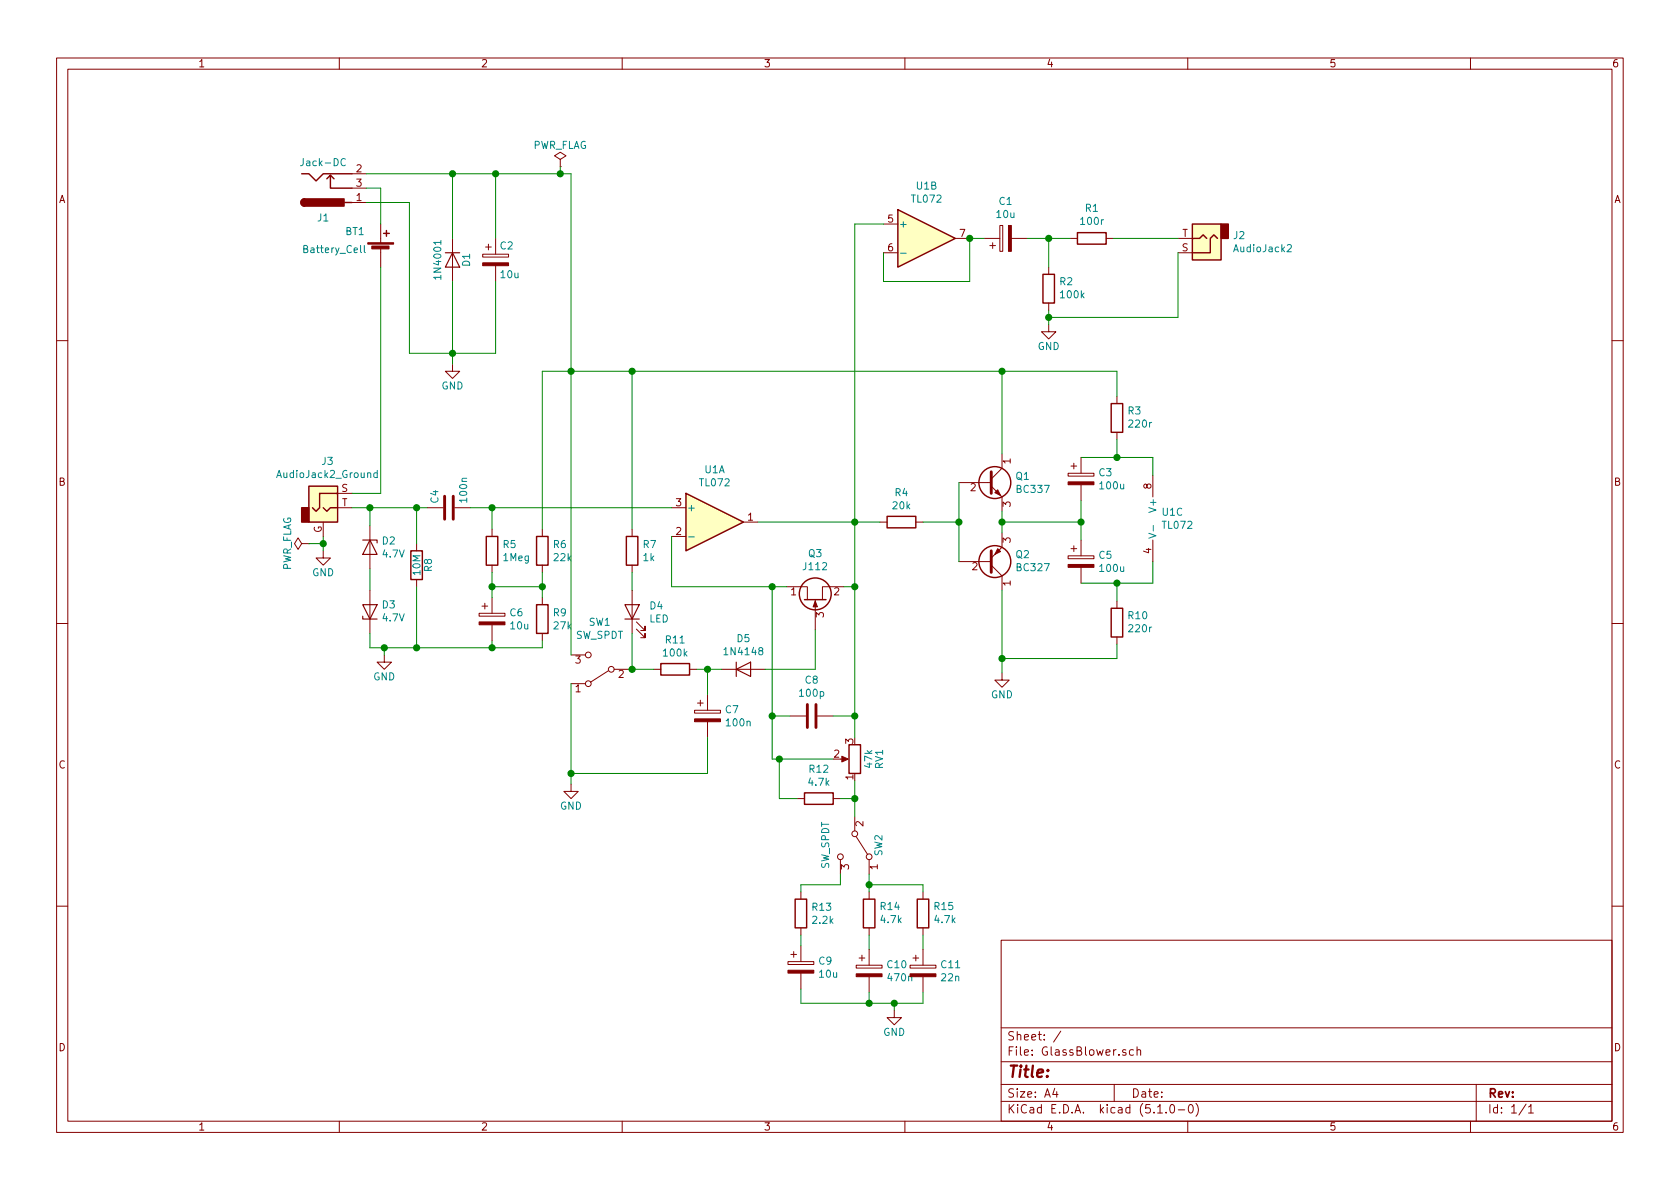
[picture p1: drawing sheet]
EESchema Schematic File Version 4
LIBS:GlassBlower-cache
EELAYER 29 0
EELAYER END
$Descr A4 11693 8268
encoding utf-8
Sheet 1 1
Title ""
Date ""
Rev ""
Comp ""
Comment1 ""
Comment2 ""
Comment3 ""
Comment4 ""
$EndDescr
$Comp
L Switch:SW_SPDT SW2
U 1 1
P 5950 5875
F 0 "SW2" H 5950 6045 50  0000 C CNN
F 1 "SW_SPDT" H 5950 5675 50  0000 C CNN
F 2 "BurstGen:SW_SubMicro_SPST" H 5950 5875 50  0001 C CNN
F 3 "" H 5950 5875 50  0001 C CNN
F 4 "EG2447-ND" H 0   0   50  0001 C CNN "MPN"
	1    5950 5875
	0    1    1    0   
$EndComp
$Comp
L GlassBlower-rescue:Jack-DC-EngineersThumb-rescue J1
U 1 1
P 2250 1300
F 0 "J1" H 2250 1510 50  0000 C CNN
F 1 "Jack-DC" H 2250 1125 50  0000 C CNN
F 2 "Connectors:BARREL_JACK" H 2300 1260 50  0001 C CNN
F 3 "" H 2300 1260 50  0001 C CNN
F 4 "PJ-002B" H 0   0   50  0001 C CNN "MPN"
	1    2250 1300
	1    0    0    1   
$EndComp
$Comp
L Device:Battery_Cell BT1
U 1 1
P 2650 1750
F 0 "BT1" H 2400 1900 50  0000 L CNN
F 1 "Battery_Cell" H 2100 1775 50  0000 L CNN
F 2 "Connector_Wire:SolderWirePad_1x02_P3.81mm_Drill1.2mm" V 2650 1810 50  0001 C CNN
F 3 "" V 2650 1810 50  0001 C CNN
F 4 "36-232-ND" H 0   0   50  0001 C CNN "MPN"
	1    2650 1750
	1    0    0    -1  
$EndComp
$Comp
L Device:D D1
U 1 1
P 3150 1800
F 0 "D1" H 3150 1900 50  0000 C CNN
F 1 "1N4001" H 3150 1700 50  0000 C CNN
F 2 "BurstGen:D_DO-35_SOD27_P7.62mm_Horizontal" H 3150 1800 50  0001 C CNN
F 3 "" H 3150 1800 50  0001 C CNN
F 4 "641-1310-1-ND" H 0   0   50  0001 C CNN "MPN"
	1    3150 1800
	0    1    1    0   
$EndComp
$Comp
L Device:CP C2
U 1 1
P 3450 1800
F 0 "C2" H 3475 1900 50  0000 L CNN
F 1 "10u" H 3475 1700 50  0000 L CNN
F 2 "Capacitor_THT:CP_Radial_D5.0mm_P2.50mm" H 3488 1650 50  0001 C CNN
F 3 "" H 3450 1800 50  0001 C CNN
F 4 "P19549CT-ND" H 0   0   50  0001 C CNN "MPN"
	1    3450 1800
	1    0    0    -1  
$EndComp
Wire Wire Line
	3450 1650 3450 1200
Connection ~ 3450 1200
$Comp
L power:GND #PWR03
U 1 1
P 2250 3825
F 0 "#PWR03" H 2250 3575 50  0001 C CNN
F 1 "GND" H 2250 3675 50  0000 C CNN
F 2 "" H 2250 3825 50  0001 C CNN
F 3 "" H 2250 3825 50  0001 C CNN
	1    2250 3825
	1    0    0    -1  
$EndComp
$Comp
L Device:R R8
U 1 1
P 2900 3925
F 0 "R8" V 2980 3925 50  0000 C CNN
F 1 "10M" V 2900 3925 50  0000 C CNN
F 2 "BurstGen:R_Axial_DIN0207_L6.3mm_D2.5mm_P7.62mm_Horizontal" V 2830 3925 50  0001 C CNN
F 3 "" H 2900 3925 50  0001 C CNN
F 4 "CF14JT10M0CT-ND" H 0   0   50  0001 C CNN "MPN"
	1    2900 3925
	1    0    0    -1  
$EndComp
$Comp
L Device:C C4
U 1 1
P 3125 3525
F 0 "C4" H 3150 3625 50  0000 L CNN
F 1 "100n" H 3150 3425 50  0000 L CNN
F 2 "BurstGen:C_Disc_D5.0mm_W2.5mm_P5.00mm-TC" H 3163 3375 50  0001 C CNN
F 3 "" H 3125 3525 50  0001 C CNN
F 4 "399-5444-1-ND" H 0   0   50  0001 C CNN "MPN"
	1    3125 3525
	0    -1   -1   0   
$EndComp
$Comp
L power:GND #PWR04
U 1 1
P 2675 4550
F 0 "#PWR04" H 2675 4300 50  0001 C CNN
F 1 "GND" H 2675 4400 50  0000 C CNN
F 2 "" H 2675 4550 50  0001 C CNN
F 3 "" H 2675 4550 50  0001 C CNN
	1    2675 4550
	1    0    0    -1  
$EndComp
Wire Wire Line
	2650 1550 2650 1300
Wire Wire Line
	2650 1300 2550 1300
Wire Wire Line
	2550 1400 2850 1400
$Comp
L power:GND #PWR01
U 1 1
P 7300 2250
F 0 "#PWR01" H 7300 2000 50  0001 C CNN
F 1 "GND" H 7300 2100 50  0000 C CNN
F 2 "" H 7300 2250 50  0001 C CNN
F 3 "" H 7300 2250 50  0001 C CNN
	1    7300 2250
	1    0    0    -1  
$EndComp
Wire Wire Line
	2450 3425 2650 3425
Wire Wire Line
	2250 3725 2250 3775
Wire Wire Line
	2900 3525 2900 3775
$Comp
L power:PWR_FLAG #FLG01
U 1 1
P 3900 1150
F 0 "#FLG01" H 3900 1225 50  0001 C CNN
F 1 "PWR_FLAG" H 3900 1300 50  0000 C CNN
F 2 "" H 3900 1150 50  0001 C CNN
F 3 "" H 3900 1150 50  0001 C CNN
	1    3900 1150
	1    0    0    -1  
$EndComp
Wire Wire Line
	3900 1150 3900 1200
$Comp
L power:PWR_FLAG #FLG02
U 1 1
P 2150 3775
F 0 "#FLG02" H 2150 3850 50  0001 C CNN
F 1 "PWR_FLAG" H 2150 3925 50  0000 C CNN
F 2 "" H 2150 3775 50  0001 C CNN
F 3 "" H 2150 3775 50  0001 C CNN
	1    2150 3775
	0    -1   -1   0   
$EndComp
Connection ~ 2250 3775
Wire Wire Line
	2150 3775 2250 3775
Wire Wire Line
	3450 1200 3900 1200
Wire Wire Line
	2250 3775 2250 3825
Wire Wire Line
	3150 1950 3150 2450
Wire Wire Line
	3150 1650 3150 1200
Connection ~ 3150 1200
Wire Wire Line
	3150 1200 3450 1200
$Comp
L Device:R_POT RV1
U 1 1
P 5950 5275
F 0 "RV1" V 5775 5275 50  0000 C CNN
F 1 "47k" V 5850 5275 50  0000 C CNN
F 2 "BurstGen:Potentiometer_PCB_rightangle" H 5950 5275 50  0001 C CNN
F 3 "" H 5950 5275 50  0001 C CNN
	1    5950 5275
	-1   0    0    1   
$EndComp
Wire Wire Line
	7300 2150 7300 2200
$Comp
L Transistor_BJT:BC327 Q2
U 1 1
P 6875 3900
F 0 "Q2" H 7066 3854 50  0000 L CNN
F 1 "BC327" H 7066 3945 50  0000 L CNN
F 2 "Package_TO_SOT_THT:TO-92_HandSolder" H 7075 3825 50  0001 L CIN
F 3 "http://www.onsemi.com/pub_link/Collateral/BC327-D.PDF" H 6875 3900 50  0001 L CNN
F 4 "BC327OS-ND" H 0   0   50  0001 C CNN "MPN"
	1    6875 3900
	1    0    0    1   
$EndComp
Wire Wire Line
	2850 2450 3150 2450
Wire Wire Line
	2850 1400 2850 2450
Wire Wire Line
	3275 3525 3425 3525
Wire Wire Line
	2900 4075 2900 4500
$Comp
L Connector:AudioJack2_Ground J3
U 1 1
P 2250 3525
F 0 "J3" H 2280 3850 50  0000 C CNN
F 1 "AudioJack2_Ground" H 2280 3759 50  0000 C CNN
F 2 "Connector_Wire:SolderWirePad_1x03_P3.81mm_Drill1.2mm" H 2250 3525 50  0001 C CNN
F 3 "~" H 2250 3525 50  0001 C CNN
	1    2250 3525
	1    0    0    -1  
$EndComp
$Comp
L Connector:AudioJack2 J2
U 1 1
P 8400 1650
F 0 "J2" H 8220 1633 50  0000 R CNN
F 1 "AudioJack2" H 8220 1724 50  0000 R CNN
F 2 "Connector_Wire:SolderWirePad_1x02_P3.81mm_Drill1.2mm" H 8400 1650 50  0001 C CNN
F 3 "~" H 8400 1650 50  0001 C CNN
	1    8400 1650
	-1   0    0    1   
$EndComp
$Comp
L Amplifier_Operational:TL072 U1
U 1 1
P 4975 3625
F 0 "U1" H 4975 3992 50  0000 C CNN
F 1 "TL072" H 4975 3901 50  0000 C CNN
F 2 "Package_DIP:DIP-8_W7.62mm_Socket" H 4975 3625 50  0001 C CNN
F 3 "http://www.ti.com/lit/ds/symlink/tl071.pdf" H 4975 3625 50  0001 C CNN
	1    4975 3625
	1    0    0    -1  
$EndComp
$Comp
L Amplifier_Operational:TL072 U1
U 2 1
P 6450 1650
F 0 "U1" H 6450 2017 50  0000 C CNN
F 1 "TL072" H 6450 1926 50  0000 C CNN
F 2 "Package_DIP:DIP-8_W7.62mm_Socket" H 6450 1650 50  0001 C CNN
F 3 "http://www.ti.com/lit/ds/symlink/tl071.pdf" H 6450 1650 50  0001 C CNN
	2    6450 1650
	1    0    0    -1  
$EndComp
$Comp
L Amplifier_Operational:TL072 U1
U 3 1
P 8125 3600
F 0 "U1" H 8083 3646 50  0000 L CNN
F 1 "TL072" H 8083 3555 50  0000 L CNN
F 2 "Package_DIP:DIP-8_W7.62mm_Socket" H 8125 3600 50  0001 C CNN
F 3 "http://www.ti.com/lit/ds/symlink/tl071.pdf" H 8125 3600 50  0001 C CNN
	3    8125 3600
	1    0    0    -1  
$EndComp
$Comp
L Transistor_BJT:BC337 Q1
U 1 1
P 6875 3350
F 0 "Q1" H 7066 3396 50  0000 L CNN
F 1 "BC337" H 7066 3305 50  0000 L CNN
F 2 "Package_TO_SOT_THT:TO-92_HandSolder" H 7075 3275 50  0001 L CIN
F 3 "http://www.nxp.com/documents/data_sheet/BC817_BC817W_BC337.pdf" H 6875 3350 50  0001 L CNN
F 4 "BC33725BU-ND" H 0   0   50  0001 C CNN "MPN"
	1    6875 3350
	1    0    0    -1  
$EndComp
$Comp
L Device:R R5
U 1 1
P 3425 3825
F 0 "R5" H 3495 3871 50  0000 L CNN
F 1 "1Meg" H 3495 3780 50  0000 L CNN
F 2 "BurstGen:R_Axial_DIN0207_L6.3mm_D2.5mm_P7.62mm_Horizontal" V 3355 3825 50  0001 C CNN
F 3 "~" H 3425 3825 50  0001 C CNN
F 4 "1.00MXBK-ND" H 0   0   50  0001 C CNN "MPN"
	1    3425 3825
	1    0    0    -1  
$EndComp
$Comp
L Device:R R6
U 1 1
P 3775 3825
F 0 "R6" H 3845 3871 50  0000 L CNN
F 1 "22k" H 3845 3780 50  0000 L CNN
F 2 "BurstGen:R_Axial_DIN0207_L6.3mm_D2.5mm_P7.62mm_Horizontal" V 3705 3825 50  0001 C CNN
F 3 "~" H 3775 3825 50  0001 C CNN
F 4 "22.1KXBK-ND" H 0   0   50  0001 C CNN "MPN"
	1    3775 3825
	1    0    0    -1  
$EndComp
$Comp
L Device:R R9
U 1 1
P 3775 4300
F 0 "R9" H 3845 4346 50  0000 L CNN
F 1 "27k" H 3845 4255 50  0000 L CNN
F 2 "BurstGen:R_Axial_DIN0207_L6.3mm_D2.5mm_P7.62mm_Horizontal" V 3705 4300 50  0001 C CNN
F 3 "~" H 3775 4300 50  0001 C CNN
F 4 "27.4KXBK-ND" H 0   0   50  0001 C CNN "MPN"
	1    3775 4300
	1    0    0    -1  
$EndComp
$Comp
L Device:CP C6
U 1 1
P 3425 4300
F 0 "C6" H 3543 4346 50  0000 L CNN
F 1 "10u" H 3543 4255 50  0000 L CNN
F 2 "Capacitor_THT:CP_Radial_D5.0mm_P2.50mm" H 3463 4150 50  0001 C CNN
F 3 "~" H 3425 4300 50  0001 C CNN
F 4 "P19549CT-ND" H 0   0   50  0001 C CNN "MPN"
	1    3425 4300
	1    0    0    -1  
$EndComp
$Comp
L GlassBlower-rescue:SW_SPDT-EngineersThumb-rescue SW1
U 1 1
P 4175 4650
F 0 "SW1" H 4175 4325 50  0000 C CNN
F 1 "SW_SPDT" H 4175 4416 50  0000 C CNN
F 2 "Connector_Wire:SolderWirePad_1x03_P3.81mm_Drill1.2mm" H 4175 4650 50  0001 C CNN
F 3 "" H 4175 4650 50  0001 C CNN
F 4 "EG5497-ND" H 0   0   50  0001 C CNN "MPN"
	1    4175 4650
	-1   0    0    1   
$EndComp
Wire Wire Line
	3425 3675 3425 3525
Connection ~ 3425 3525
Wire Wire Line
	3425 3525 4675 3525
Wire Wire Line
	3425 3975 3425 4075
Wire Wire Line
	3775 3975 3775 4075
Wire Wire Line
	3775 4075 3425 4075
Connection ~ 3775 4075
Wire Wire Line
	3775 4075 3775 4150
Connection ~ 3425 4075
Wire Wire Line
	3425 4075 3425 4150
Wire Wire Line
	2675 4500 2900 4500
Wire Wire Line
	3425 4500 3425 4450
Wire Wire Line
	2675 4500 2675 4550
Wire Wire Line
	3775 4500 3775 4450
Connection ~ 3425 4500
Wire Wire Line
	3150 2450 3450 2450
Wire Wire Line
	3450 1950 3450 2450
Connection ~ 3150 2450
Wire Wire Line
	2550 1200 3150 1200
$Comp
L Device:R R7
U 1 1
P 4400 3825
F 0 "R7" H 4470 3871 50  0000 L CNN
F 1 "1k" H 4470 3780 50  0000 L CNN
F 2 "BurstGen:R_Axial_DIN0207_L6.3mm_D2.5mm_P7.62mm_Horizontal" V 4330 3825 50  0001 C CNN
F 3 "~" H 4400 3825 50  0001 C CNN
F 4 "1.00KXBK-ND" H 0   0   50  0001 C CNN "MPN"
	1    4400 3825
	1    0    0    -1  
$EndComp
$Comp
L Device:D D5
U 1 1
P 5175 4650
F 0 "D5" H 5175 4866 50  0000 C CNN
F 1 "1N4148" H 5175 4775 50  0000 C CNN
F 2 "BurstGen:D_DO-35_SOD27_P7.62mm_Horizontal" H 5175 4650 50  0001 C CNN
F 3 "~" H 5175 4650 50  0001 C CNN
F 4 "1N4148FS-ND" H 0   0   50  0001 C CNN "MPN"
	1    5175 4650
	1    0    0    -1  
$EndComp
$Comp
L Device:LED D4
U 1 1
P 4400 4250
F 0 "D4" V 4439 4133 50  0000 R CNN
F 1 "LED" V 4348 4133 50  0000 R CNN
F 2 "LED_THT:LED_D3.0mm" H 4400 4250 50  0001 C CNN
F 3 "~" H 4400 4250 50  0001 C CNN
F 4 "732-5005-ND" H 0   0   50  0001 C CNN "MPN"
	1    4400 4250
	0    -1   -1   0   
$EndComp
$Comp
L Device:R R11
U 1 1
P 4700 4650
F 0 "R11" V 4493 4650 50  0000 C CNN
F 1 "100k" V 4584 4650 50  0000 C CNN
F 2 "BurstGen:R_Axial_DIN0207_L6.3mm_D2.5mm_P7.62mm_Horizontal" V 4630 4650 50  0001 C CNN
F 3 "~" H 4700 4650 50  0001 C CNN
F 4 "100KXBK-ND" H 0   0   50  0001 C CNN "MPN"
	1    4700 4650
	0    1    1    0   
$EndComp
Connection ~ 3900 1200
Wire Wire Line
	3775 3675 3775 2575
Wire Wire Line
	3775 2575 3975 2575
Connection ~ 3975 2575
$Comp
L Device:CP C7
U 1 1
P 4925 4975
F 0 "C7" H 5043 5021 50  0000 L CNN
F 1 "100n" H 5043 4930 50  0000 L CNN
F 2 "BurstGen:C_Disc_D5.0mm_W2.5mm_P5.00mm-TC" H 4963 4825 50  0001 C CNN
F 3 "~" H 4925 4975 50  0001 C CNN
F 4 "399-5444-1-ND" H 0   0   50  0001 C CNN "MPN"
	1    4925 4975
	1    0    0    -1  
$EndComp
Wire Wire Line
	3425 4500 3775 4500
Wire Wire Line
	3975 4750 3975 5375
Wire Wire Line
	3975 5375 4925 5375
Wire Wire Line
	4925 5375 4925 5125
$Comp
L power:GND #PWR06
U 1 1
P 3975 5450
F 0 "#PWR06" H 3975 5200 50  0001 C CNN
F 1 "GND" H 3975 5300 50  0000 C CNN
F 2 "" H 3975 5450 50  0001 C CNN
F 3 "" H 3975 5450 50  0001 C CNN
	1    3975 5450
	1    0    0    -1  
$EndComp
Wire Wire Line
	3975 5450 3975 5375
Connection ~ 3975 5375
Wire Wire Line
	3975 2575 4400 2575
Wire Wire Line
	4400 2575 4400 3675
Wire Wire Line
	4400 3975 4400 4100
Wire Wire Line
	4400 4400 4400 4650
Wire Wire Line
	4400 4650 4375 4650
Wire Wire Line
	4550 4650 4400 4650
Connection ~ 4400 4650
Wire Wire Line
	4850 4650 4925 4650
Wire Wire Line
	4925 4825 4925 4650
Connection ~ 4925 4650
Wire Wire Line
	4925 4650 5025 4650
$Comp
L Device:Q_NJFET_DSG Q3
U 1 1
P 5675 4175
F 0 "Q3" V 6003 4175 50  0000 C CNN
F 1 "J112" V 5912 4175 50  0000 C CNN
F 2 "Package_TO_SOT_THT:TO-92_HandSolder" H 5875 4275 50  0001 C CNN
F 3 "~" H 5675 4175 50  0001 C CNN
F 4 "J112FS-ND" H 0   0   50  0001 C CNN "MPN"
	1    5675 4175
	0    -1   -1   0   
$EndComp
Wire Wire Line
	4675 3725 4675 4075
Wire Wire Line
	4675 4075 5375 4075
Wire Wire Line
	5675 4375 5675 4650
Wire Wire Line
	5675 4650 5325 4650
$Comp
L Device:C C8
U 1 1
P 5650 4975
F 0 "C8" V 5398 4975 50  0000 C CNN
F 1 "100p" V 5489 4975 50  0000 C CNN
F 2 "BurstGen:C_Disc_D5.0mm_W2.5mm_P5.00mm-TC" H 5688 4825 50  0001 C CNN
F 3 "~" H 5650 4975 50  0001 C CNN
F 4 "445-173472-1-ND" H 0   0   50  0001 C CNN "MPN"
	1    5650 4975
	0    1    1    0   
$EndComp
Wire Wire Line
	5375 4075 5375 4975
Wire Wire Line
	5375 4975 5500 4975
Connection ~ 5375 4075
Wire Wire Line
	5375 4075 5475 4075
Wire Wire Line
	5275 3625 5950 3625
Wire Wire Line
	5950 3625 5950 4075
Wire Wire Line
	5950 4075 5875 4075
Wire Wire Line
	5950 4075 5950 4975
Wire Wire Line
	5950 4975 5800 4975
Connection ~ 5950 4075
Wire Wire Line
	5800 5275 5425 5275
Wire Wire Line
	5375 5275 5375 4975
Connection ~ 5375 4975
Wire Wire Line
	5950 5125 5950 4975
Connection ~ 5950 4975
$Comp
L Device:R R12
U 1 1
P 5700 5550
F 0 "R12" V 5493 5550 50  0000 C CNN
F 1 "4.7k" V 5584 5550 50  0000 C CNN
F 2 "BurstGen:R_Axial_DIN0207_L6.3mm_D2.5mm_P7.62mm_Horizontal" V 5630 5550 50  0001 C CNN
F 3 "~" H 5700 5550 50  0001 C CNN
F 4 "4.64KXBK-ND " H 0   0   50  0001 C CNN "MPN"
	1    5700 5550
	0    1    1    0   
$EndComp
$Comp
L Device:R R14
U 1 1
P 6050 6350
F 0 "R14" H 5980 6304 50  0000 R CNN
F 1 "4.7k" H 5980 6395 50  0000 R CNN
F 2 "BurstGen:R_Axial_DIN0207_L6.3mm_D2.5mm_P7.62mm_Horizontal" V 5980 6350 50  0001 C CNN
F 3 "~" H 6050 6350 50  0001 C CNN
F 4 "4.64KXBK-ND " H 0   0   50  0001 C CNN "MPN"
	1    6050 6350
	-1   0    0    1   
$EndComp
$Comp
L Device:CP C10
U 1 1
P 6050 6750
F 0 "C10" H 6168 6796 50  0000 L CNN
F 1 "470n" H 6168 6705 50  0000 L CNN
F 2 "BurstGen:C_Disc_D5.0mm_W2.5mm_P5.00mm-TC" H 6088 6600 50  0001 C CNN
F 3 "~" H 6050 6750 50  0001 C CNN
F 4 "399-11865-1-ND" H 0   0   50  0001 C CNN "MPN"
	1    6050 6750
	1    0    0    -1  
$EndComp
$Comp
L Device:R R15
U 1 1
P 6425 6350
F 0 "R15" H 6355 6304 50  0000 R CNN
F 1 "4.7k" H 6355 6395 50  0000 R CNN
F 2 "BurstGen:R_Axial_DIN0207_L6.3mm_D2.5mm_P7.62mm_Horizontal" V 6355 6350 50  0001 C CNN
F 3 "~" H 6425 6350 50  0001 C CNN
F 4 "4.64KXBK-ND " H 0   0   50  0001 C CNN "MPN"
	1    6425 6350
	-1   0    0    1   
$EndComp
$Comp
L Device:CP C11
U 1 1
P 6425 6750
F 0 "C11" H 6543 6796 50  0000 L CNN
F 1 "22n" H 6543 6705 50  0000 L CNN
F 2 "BurstGen:C_Disc_D5.0mm_W2.5mm_P5.00mm-TC" H 6463 6600 50  0001 C CNN
F 3 "~" H 6425 6750 50  0001 C CNN
F 4 "399-5451-1-ND" H 0   0   50  0001 C CNN "MPN"
	1    6425 6750
	1    0    0    -1  
$EndComp
$Comp
L power:GND #PWR07
U 1 1
P 6225 7025
F 0 "#PWR07" H 6225 6775 50  0001 C CNN
F 1 "GND" H 6225 6875 50  0000 C CNN
F 2 "" H 6225 7025 50  0001 C CNN
F 3 "" H 6225 7025 50  0001 C CNN
	1    6225 7025
	1    0    0    -1  
$EndComp
Wire Wire Line
	5425 5275 5425 5550
Wire Wire Line
	5425 5550 5550 5550
Connection ~ 5425 5275
Wire Wire Line
	5425 5275 5375 5275
Wire Wire Line
	5950 5425 5950 5550
Wire Wire Line
	5850 5550 5950 5550
Connection ~ 5950 5550
Wire Wire Line
	5950 5550 5950 5675
Wire Wire Line
	6050 6200 6050 6150
Wire Wire Line
	6425 6150 6425 6200
Wire Wire Line
	6050 6600 6050 6500
Wire Wire Line
	6425 6600 6425 6500
Wire Wire Line
	6050 6900 6050 6975
Wire Wire Line
	6050 6975 6225 6975
Wire Wire Line
	6425 6975 6425 6900
Wire Wire Line
	6225 7025 6225 6975
Connection ~ 6225 6975
Wire Wire Line
	6225 6975 6425 6975
$Comp
L Device:R R4
U 1 1
P 6275 3625
F 0 "R4" V 6068 3625 50  0000 C CNN
F 1 "20k" V 6159 3625 50  0000 C CNN
F 2 "BurstGen:R_Axial_DIN0207_L6.3mm_D2.5mm_P7.62mm_Horizontal" V 6205 3625 50  0001 C CNN
F 3 "~" H 6275 3625 50  0001 C CNN
F 4 "20.0KXBK-ND" H 0   0   50  0001 C CNN "MPN"
	1    6275 3625
	0    1    1    0   
$EndComp
Wire Wire Line
	6125 3625 5950 3625
Connection ~ 5950 3625
Wire Wire Line
	6425 3625 6675 3625
Wire Wire Line
	6675 3625 6675 3350
Wire Wire Line
	6675 3900 6675 3625
Connection ~ 6675 3625
Wire Wire Line
	6975 3700 6975 3625
$Comp
L Device:CP C3
U 1 1
P 7525 3325
F 0 "C3" H 7643 3371 50  0000 L CNN
F 1 "100u" H 7643 3280 50  0000 L CNN
F 2 "Capacitor_THT:CP_Radial_D5.0mm_P2.50mm" H 7563 3175 50  0001 C CNN
F 3 "~" H 7525 3325 50  0001 C CNN
F 4 "493-12902-1-ND" H 0   0   50  0001 C CNN "MPN"
	1    7525 3325
	1    0    0    -1  
$EndComp
$Comp
L Device:CP C5
U 1 1
P 7525 3900
F 0 "C5" H 7643 3946 50  0000 L CNN
F 1 "100u" H 7643 3855 50  0000 L CNN
F 2 "Capacitor_THT:CP_Radial_D5.0mm_P2.50mm" H 7563 3750 50  0001 C CNN
F 3 "~" H 7525 3900 50  0001 C CNN
F 4 "493-12902-1-ND" H 0   0   50  0001 C CNN "MPN"
	1    7525 3900
	1    0    0    -1  
$EndComp
Wire Wire Line
	6975 3625 7525 3625
Wire Wire Line
	7525 3625 7525 3475
Connection ~ 6975 3625
Wire Wire Line
	6975 3625 6975 3550
Wire Wire Line
	7525 3750 7525 3625
Connection ~ 7525 3625
Wire Wire Line
	6975 3150 6975 2575
Wire Wire Line
	6975 2575 4400 2575
Connection ~ 4400 2575
$Comp
L power:GND #PWR05
U 1 1
P 6975 4675
F 0 "#PWR05" H 6975 4425 50  0001 C CNN
F 1 "GND" H 6975 4525 50  0000 C CNN
F 2 "" H 6975 4675 50  0001 C CNN
F 3 "" H 6975 4675 50  0001 C CNN
	1    6975 4675
	1    0    0    -1  
$EndComp
Wire Wire Line
	6975 4675 6975 4575
Wire Wire Line
	7525 3175 7775 3175
Wire Wire Line
	8025 3175 8025 3300
Wire Wire Line
	7525 4050 7775 4050
Wire Wire Line
	8025 4050 8025 3900
$Comp
L Device:R R10
U 1 1
P 7775 4325
F 0 "R10" H 7705 4279 50  0000 R CNN
F 1 "220r" H 7705 4370 50  0000 R CNN
F 2 "BurstGen:R_Axial_DIN0207_L6.3mm_D2.5mm_P7.62mm_Horizontal" V 7705 4325 50  0001 C CNN
F 3 "~" H 7775 4325 50  0001 C CNN
F 4 "221XBK-ND " H 0   0   50  0001 C CNN "MPN"
	1    7775 4325
	-1   0    0    1   
$EndComp
Wire Wire Line
	6975 4575 7775 4575
Wire Wire Line
	7775 4575 7775 4475
Connection ~ 6975 4575
Wire Wire Line
	6975 4575 6975 4100
Wire Wire Line
	7775 4175 7775 4050
Connection ~ 7775 4050
Wire Wire Line
	7775 4050 8025 4050
$Comp
L Device:R R3
U 1 1
P 7775 2900
F 0 "R3" H 7705 2854 50  0000 R CNN
F 1 "220r" H 7705 2945 50  0000 R CNN
F 2 "BurstGen:R_Axial_DIN0207_L6.3mm_D2.5mm_P7.62mm_Horizontal" V 7705 2900 50  0001 C CNN
F 3 "~" H 7775 2900 50  0001 C CNN
F 4 "221XBK-ND " H 0   0   50  0001 C CNN "MPN"
	1    7775 2900
	-1   0    0    1   
$EndComp
Wire Wire Line
	7775 3050 7775 3175
Connection ~ 7775 3175
Wire Wire Line
	7775 3175 8025 3175
Wire Wire Line
	7775 2750 7775 2575
Wire Wire Line
	7775 2575 6975 2575
Connection ~ 6975 2575
Wire Wire Line
	6150 1750 6150 1950
Wire Wire Line
	6150 1950 6750 1950
Wire Wire Line
	6750 1950 6750 1650
$Comp
L Device:CP C1
U 1 1
P 7000 1650
F 0 "C1" V 7255 1650 50  0000 C CNN
F 1 "10u" V 7164 1650 50  0000 C CNN
F 2 "Capacitor_THT:CP_Radial_D5.0mm_P2.50mm" H 7038 1500 50  0001 C CNN
F 3 "~" H 7000 1650 50  0001 C CNN
F 4 "P19549CT-ND" H 0   0   50  0001 C CNN "MPN"
	1    7000 1650
	0    -1   -1   0   
$EndComp
$Comp
L Device:R R2
U 1 1
P 7300 2000
F 0 "R2" H 7230 1954 50  0000 R CNN
F 1 "100k" H 7230 2045 50  0000 R CNN
F 2 "BurstGen:R_Axial_DIN0207_L6.3mm_D2.5mm_P7.62mm_Horizontal" V 7230 2000 50  0001 C CNN
F 3 "~" H 7300 2000 50  0001 C CNN
F 4 "100KXBK-ND" H 0   0   50  0001 C CNN "MPN"
	1    7300 2000
	-1   0    0    1   
$EndComp
$Comp
L Device:R R1
U 1 1
P 7600 1650
F 0 "R1" V 7807 1650 50  0000 C CNN
F 1 "100r" V 7716 1650 50  0000 C CNN
F 2 "BurstGen:R_Axial_DIN0207_L6.3mm_D2.5mm_P7.62mm_Horizontal" V 7530 1650 50  0001 C CNN
F 3 "~" H 7600 1650 50  0001 C CNN
F 4 "100XBK-ND" H 0   0   50  0001 C CNN "MPN"
	1    7600 1650
	0    -1   -1   0   
$EndComp
Wire Wire Line
	6750 1650 6850 1650
Connection ~ 6750 1650
Wire Wire Line
	7150 1650 7300 1650
Wire Wire Line
	7300 1850 7300 1650
Connection ~ 7300 1650
Wire Wire Line
	7300 1650 7450 1650
Wire Wire Line
	7750 1650 8200 1650
Wire Wire Line
	7300 2200 8200 2200
Wire Wire Line
	8200 2200 8200 1750
Connection ~ 7300 2200
Wire Wire Line
	7300 2200 7300 2250
Connection ~ 6050 6150
Wire Wire Line
	6050 6150 6050 6075
Wire Wire Line
	6050 6150 6425 6150
$Comp
L Device:R R13
U 1 1
P 5575 6350
F 0 "R13" H 5505 6396 50  0000 R CNN
F 1 "2.2k" H 5505 6305 50  0000 R CNN
F 2 "BurstGen:R_Axial_DIN0207_L6.3mm_D2.5mm_P7.62mm_Horizontal" V 5505 6350 50  0001 C CNN
F 3 "~" H 5575 6350 50  0001 C CNN
F 4 "2.21KXBK-ND" H 0   0   50  0001 C CNN "MPN"
	1    5575 6350
	-1   0    0    -1  
$EndComp
$Comp
L Device:CP C9
U 1 1
P 5575 6725
F 0 "C9" H 5693 6771 50  0000 L CNN
F 1 "10u" H 5693 6680 50  0000 L CNN
F 2 "Capacitor_THT:CP_Radial_D5.0mm_P2.50mm" H 5613 6575 50  0001 C CNN
F 3 "~" H 5575 6725 50  0001 C CNN
F 4 "P19549CT-ND" H 0   0   50  0001 C CNN "MPN"
	1    5575 6725
	1    0    0    -1  
$EndComp
Wire Wire Line
	5850 6075 5850 6150
Wire Wire Line
	5850 6150 5575 6150
Wire Wire Line
	5575 6150 5575 6200
Wire Wire Line
	5575 6575 5575 6500
Wire Wire Line
	6050 6975 5575 6975
Wire Wire Line
	5575 6975 5575 6875
Connection ~ 6050 6975
Wire Wire Line
	3975 1200 3900 1200
Wire Wire Line
	2650 1850 2650 3425
Wire Wire Line
	3975 2575 3975 1200
Wire Wire Line
	3975 2575 3975 4550
$Comp
L power:GND #PWR02
U 1 1
P 3150 2525
F 0 "#PWR02" H 3150 2275 50  0001 C CNN
F 1 "GND" H 3150 2375 50  0000 C CNN
F 2 "" H 3150 2525 50  0001 C CNN
F 3 "" H 3150 2525 50  0001 C CNN
	1    3150 2525
	1    0    0    -1  
$EndComp
Wire Wire Line
	3150 2450 3150 2525
Wire Wire Line
	5950 1550 5950 3625
Wire Wire Line
	5950 1550 6150 1550
Connection ~ 2900 3525
Wire Wire Line
	2900 3525 2975 3525
Connection ~ 2900 4500
Wire Wire Line
	2900 4500 3425 4500
Wire Wire Line
	2450 3525 2575 3525
$Comp
L Device:D_Zener D2
U 1 1
P 2575 3800
F 0 "D2" V 2529 3879 50  0000 L CNN
F 1 "4.7V" V 2620 3879 50  0000 L CNN
F 2 "BurstGen:D_DO-35_SOD27_P7.62mm_Horizontal" H 2575 3800 50  0001 C CNN
F 3 "~" H 2575 3800 50  0001 C CNN
F 4 "1N5230BFSCT-ND" H 0   0   50  0001 C CNN "MPN"
	1    2575 3800
	0    1    1    0   
$EndComp
$Comp
L Device:D_Zener D3
U 1 1
P 2575 4250
F 0 "D3" V 2621 4171 50  0000 R CNN
F 1 "4.7V" V 2530 4171 50  0000 R CNN
F 2 "BurstGen:D_DO-35_SOD27_P7.62mm_Horizontal" H 2575 4250 50  0001 C CNN
F 3 "~" H 2575 4250 50  0001 C CNN
F 4 "1N5230BFSCT-ND" H 0   0   50  0001 C CNN "MPN"
	1    2575 4250
	0    -1   -1   0   
$EndComp
Wire Wire Line
	2575 3650 2575 3525
Connection ~ 2575 3525
Wire Wire Line
	2575 3525 2900 3525
Wire Wire Line
	2575 3950 2575 4100
Wire Wire Line
	2575 4400 2575 4500
Wire Wire Line
	2575 4500 2675 4500
Connection ~ 2675 4500
$EndSCHEMATC
